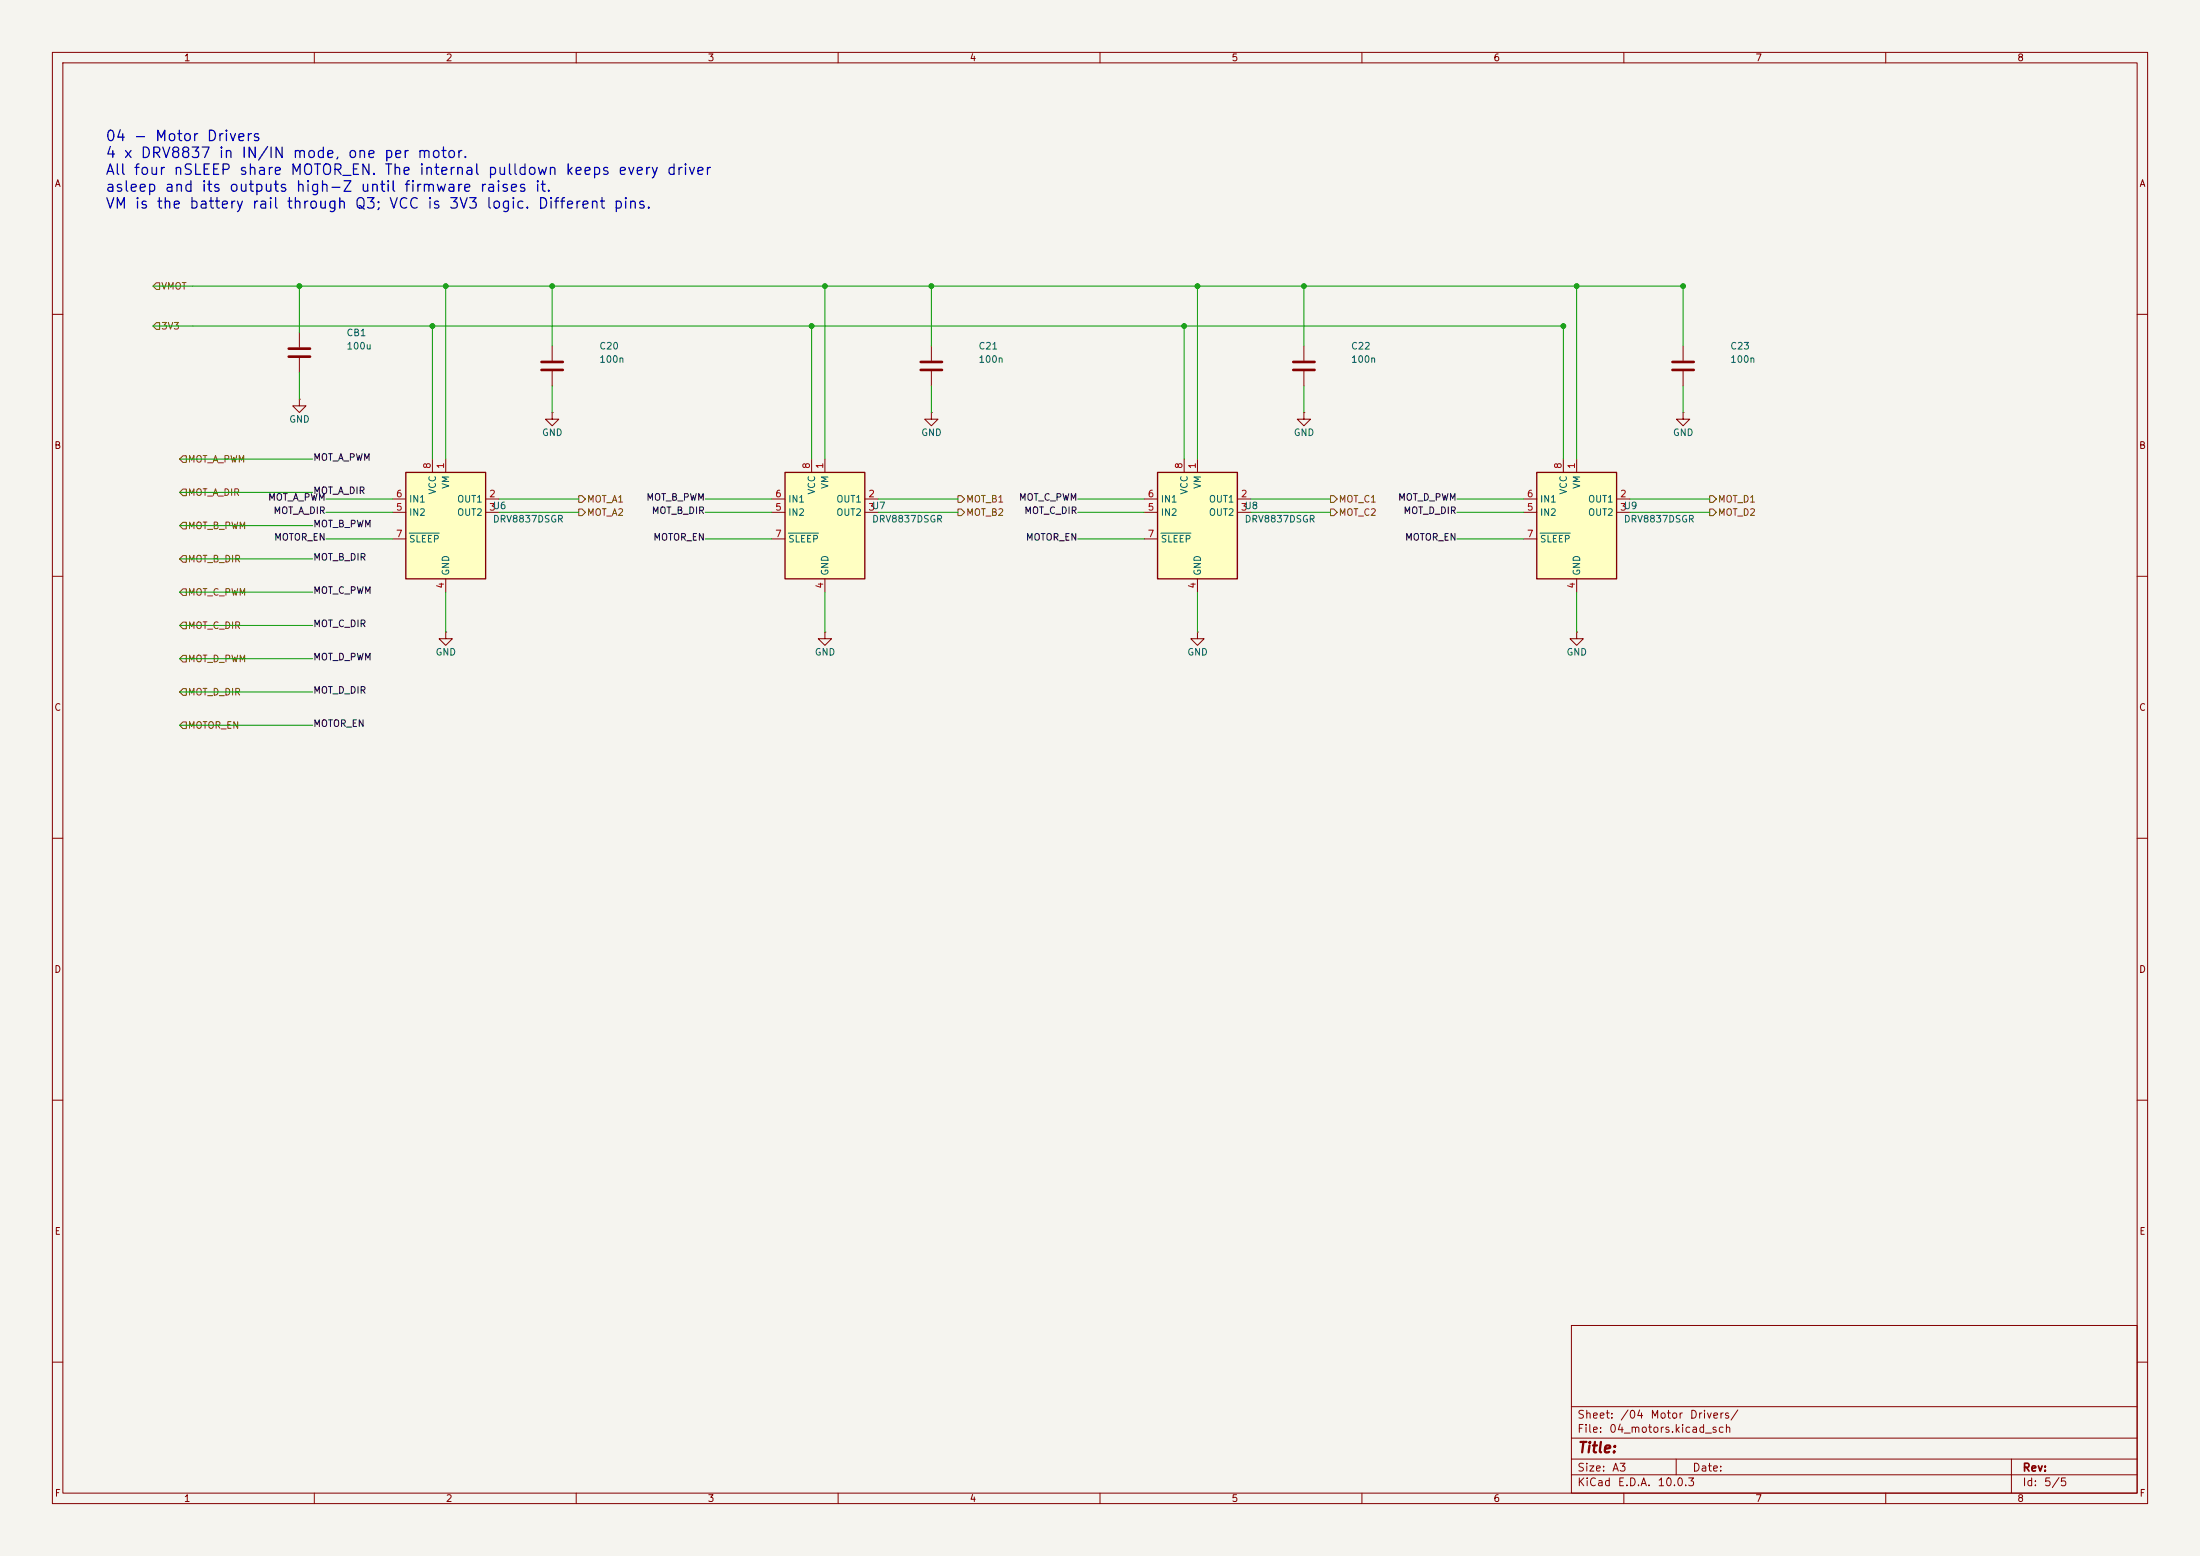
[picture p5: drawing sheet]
<svg xmlns="http://www.w3.org/2000/svg" width="420mm" height="297mm" viewBox="0 0 420 297" stroke-linecap="round" stroke-linejoin="round" font-family="sans-serif">
<path d="M0 0h420v297h-420z" fill="#f5f4ef" stroke="#f5f4ef" stroke-width=".19"/>
<g fill="none" stroke="#840000" stroke-width=".19">
<path d="M10 10h400v277h-400zM12 12h396v273h-396zM60 10v2M110 10v2M160 10v2M210 10v2M260 10v2M310 10v2M360 10v2M10 60h2M57.1 76.2v1.3h1.3l-1.3 1.2-1.2-1.2h1.2M57.1 76.2h.1"/>
<path d="M57.1 63.5v2.8M57.1 68.3v2.8M105.4 78.7v1.3h1.3l-1.3 1.3-1.3-1.3h1.3M105.4 78.7h.1M105.4 66v2.8M105.4 70.9v2.8M177.8 78.7v1.3h1.3l-1.3 1.3-1.3-1.3h1.3M177.8 78.7h.1M177.8 66v2.8M177.8 70.9v2.8M321.3 78.7v1.3h1.3l-1.3 1.3-1.3-1.3h1.3M321.3 78.7h.1"/>
<path d="M321.3 66v2.8M321.3 70.9v2.8M408 60h2M10 110h2M408 110h2M85.1 120.7v1.2h1.3l-1.3 1.3-1.3-1.3h1.3M85.1 120.7h.1M157.5 120.7v1.2h1.2l-1.2 1.3-1.3-1.3h1.3M157.5 120.7h.1M228.6 120.7v1.2h1.3l-1.3 1.3-1.3-1.3h1.3M228.6 120.7h.1M301 120.7v1.2h1.3l-1.3 1.3-1.3-1.3h1.3"/>
<path d="M301 120.7h.1M10 160h2M408 160h2M10 210h2M408 210h2M300 253h108v32h-108zM10 260h2M300 278.5h108M300 274.5h108M300 268.5h108M320 278.5v3M384 278.5v6.5"/>
<path d="M408 260h2M60 285v2M110 285v2M160 285v2M210 285v2M260 285v2M300 281.5h108M310 285v2M360 285v2"/>
</g>
<path d="M55.1 66.5h4.1M55.1 68.1h4.1M103.4 69.1h4M103.4 70.6h4M175.8 69.1h4M175.8 70.6h4M319.3 69.1h4M319.3 70.6h4" fill="none" stroke="#840000" stroke-width=".51"/>
<path d="M77.5 90.2h15.2v20.3h-15.2z" fill="#ffffc2"/>
<path d="M77.5 90.2h15.2v20.3h-15.2z" fill="none" stroke="#840000" stroke-width=".25"/>
<path d="M74.9 95.3h2.6M74.9 97.8h2.6M82.5 87.6v2.6M85.1 87.6v2.6M92.7 95.3h2.5M92.7 97.8h2.5M74.9 102.9h2.6M85.1 110.5v2.5" fill="none" stroke="#840000" stroke-width=".19"/>
<path d="M78.1 101.8h5.8" fill="none" stroke="#006464" stroke-width=".19"/>
<path d="M149.9 90.2h15.2v20.3h-15.2z" fill="#ffffc2"/>
<path d="M149.9 90.2h15.2v20.3h-15.2z" fill="none" stroke="#840000" stroke-width=".25"/>
<path d="M147.3 95.3h2.6M147.3 97.8h2.6M154.9 87.6v2.6M157.5 87.6v2.6M165.1 95.3h2.5M165.1 97.8h2.5M147.3 102.9h2.6M157.5 110.5v2.5" fill="none" stroke="#840000" stroke-width=".19"/>
<path d="M150.5 101.8h5.7" fill="none" stroke="#006464" stroke-width=".19"/>
<path d="M293.4 90.2h15.2v20.3h-15.2z" fill="#ffffc2"/>
<path d="M293.4 90.2h15.2v20.3h-15.2z" fill="none" stroke="#840000" stroke-width=".25"/>
<path d="M248.9 78.7v1.3h1.3l-1.3 1.3-1.3-1.3h1.3M248.9 78.7h.1M248.9 66v2.8M248.9 70.9v2.8M290.8 95.3h2.6M290.8 97.8h2.6M298.4 87.6v2.6M301 87.6v2.6M308.6 95.3h2.5M308.6 97.8h2.5M290.8 102.9h2.6M301 110.5v2.5" fill="none" stroke="#840000" stroke-width=".19"/>
<path d="M294 101.8h5.8" fill="none" stroke="#006464" stroke-width=".19"/>
<path d="M246.9 69.1h4.1M246.9 70.6h4.1" fill="none" stroke="#840000" stroke-width=".51"/>
<path d="M221 90.2h15.2v20.3h-15.2z" fill="#ffffc2"/>
<path d="M221 90.2h15.2v20.3h-15.2z" fill="none" stroke="#840000" stroke-width=".25"/>
<path d="M218.4 95.3h2.6M218.4 97.8h2.6M226.1 87.6v2.6M228.6 87.6v2.6M236.2 95.3h2.6M236.2 97.8h2.6M218.4 102.9h2.6M228.6 110.5v2.5" fill="none" stroke="#840000" stroke-width=".19"/>
<path d="M221.6 101.8h5.8" fill="none" stroke="#006464" stroke-width=".19"/>
<g fill="none" stroke="#725600" stroke-width=".19">
<path d="M29.8 54h.7v1.2h-.7l-.6-.6zM29.8 61.6h.7v1.3h-.7l-.6-.7zM34.9 99.7h.7v1.3h-.7l-.6-.7zM34.9 87h.7v1.3h-.7l-.6-.7zM34.9 93.3h.7v1.3h-.7l-.6-.6zM110.5 97.2h.6l.7 .6-.7 .6h-.6zM110.5 94.6h.6l.7 .7-.7 .6h-.6zM182.9 94.6h.6l.6 .7-.6 .6h-.6zM182.9 97.2h.6l.6 .6-.6 .6h-.6zM254 97.2h.6l.7 .6-.7 .6h-.6zM254 94.6h.6l.7 .7-.7 .6h-.6zM326.4 94.6h.6l.7 .7-.7 .6h-.6z"/>
<path d="M326.4 97.2h.6l.7 .6-.7 .6h-.6zM34.9 106h.7v1.3h-.7l-.6-.6zM34.9 112.4h.7v1.3h-.7l-.6-.7zM34.9 118.7h.7v1.3h-.7l-.6-.6zM34.9 125.1h.7v1.3h-.7l-.6-.7zM34.9 131.4h.7v1.3h-.7l-.6-.6zM34.9 137.8h.7v1.3h-.7l-.6-.7z"/>
</g>
<g fill="none" stroke="#009600" stroke-width=".19">
<path d="M29.2 54.6h292.1v11.4M57.1 54.6v8.9M85.1 54.6v33M105.4 54.6v11.4M157.5 54.6v33M177.8 54.6v11.4M228.6 54.6v33M248.9 54.6v11.4M301 54.6v33M29.2 62.2h269.2v25.4M57.1 71.1v5.1M82.5 62.2v25.4"/>
<path d="M105.4 73.7v5M154.9 62.2v25.4M177.8 73.7v5M226.1 62.2v25.4M248.9 73.7v5M321.3 73.7v5M34.3 87.6h25.4M34.3 94h25.4M62.2 95.3h12.7M62.2 97.8h12.7M95.2 95.3h15.3M95.2 97.8h15.3"/>
<path d="M134.6 95.3h12.7M134.6 97.8h12.7M167.6 95.3h15.3M167.6 97.8h15.3M205.7 95.3h12.7M205.7 97.8h12.7M238.8 95.3h15.2M238.8 97.8h15.2M278.1 95.3h12.7M278.1 97.8h12.7M311.1 95.3h15.3M311.1 97.8h15.3"/>
<path d="M34.3 100.3h25.4M34.3 119.4h25.4M34.3 113h25.4M34.3 106.7h25.4M62.2 102.9h12.7M85.1 113v7.7M134.6 102.9h12.7M157.5 113v7.7M205.7 102.9h12.7M228.6 113v7.7M278.1 102.9h12.7M301 113v7.7"/>
<path d="M34.3 125.7h25.4M34.3 132.1h25.4M34.3 138.4h25.4"/>
</g>
<g fill="#009600" stroke="#009600" stroke-width=".19">
<circle cx="105.4" cy="54.6" r=".46"/>
<circle cx="85.1" cy="54.6" r=".46"/>
<circle cx="82.5" cy="62.2" r=".46"/>
<circle cx="57.1" cy="54.6" r=".46"/>
<circle cx="226.1" cy="62.2" r=".46"/>
<circle cx="157.5" cy="54.6" r=".46"/>
<circle cx="154.9" cy="62.2" r=".46"/>
<circle cx="177.8" cy="54.6" r=".46"/>
<circle cx="228.6" cy="54.6" r=".46"/>
<circle cx="248.9" cy="54.6" r=".46"/>
<circle cx="301" cy="54.6" r=".46"/>
<circle cx="298.4" cy="62.2" r=".46"/>
<circle cx="321.3" cy="54.6" r=".46"/>
</g>
<g font-size="2" fill="#0000c2">
<text x="20" y="27.5">04 - Motor Drivers</text>
<text x="20" y="30.7">4 x DRV8837 in IN/IN mode, one per motor.</text>
<text x="20" y="33.9">All four nSLEEP share MOTOR_EN. The internal pulldown keeps every driver</text>
<text x="20" y="37.1">asleep and its outputs high-Z until firmware raises it.</text>
<text x="20" y="40.3">VM is the battery rail through Q3; VCC is 3V3 logic. Different pins.</text>
</g>
<text font-size="2" fill="#840000" x="301" y="277.8">Title:</text>
<g font-size="1.5" fill="#840000">
<text x="301" y="273.8">File:</text>
<text x="301" y="271.1">Sheet:</text>
<text x="307.1" y="273.8">04_motors.kicad_sch</text>
<text x="309.2" y="271.1">/04</text>
<text x="314.9" y="271.1">Motor</text>
<text x="322.5" y="271.1">Drivers/</text>
<text x="301" y="281.2">Size:</text>
<text x="307.6" y="281.2">A3</text>
<text x="323" y="281.2">Date:</text>
<text x="386" y="281.2">Rev:</text>
<text x="301" y="284">KiCad</text>
<text x="308.7" y="284">E.D.A.</text>
<text x="316.3" y="284">10.0.3</text>
<text x="386" y="284">Id:</text>
<text x="390.1" y="284">5/5</text>
</g>
<g font-size="1.3" fill="#840000">
<text x="35" y="12">1</text>
<text x="85" y="12">2</text>
<text x="135" y="12">3</text>
<text x="185" y="12">4</text>
<text x="235" y="12">5</text>
<text x="285" y="12">6</text>
<text x="335" y="12">7</text>
<text x="385" y="12">8</text>
<text x="10.3" y="36">A</text>
<text x="408.3" y="36">A</text>
<text x="10.3" y="86">B</text>
<text x="408.2" y="86">B</text>
<text x="10.3" y="136">C</text>
<text x="408.2" y="136">C</text>
<text x="10.3" y="186">D</text>
<text x="408.2" y="186">D</text>
<text x="10.3" y="236">E</text>
<text x="408.3" y="236">E</text>
<text x="10.3" y="286">F</text>
<text x="35" y="287">1</text>
<text x="85" y="287">2</text>
<text x="135" y="287">3</text>
<text x="185" y="287">4</text>
<text x="235" y="287">5</text>
<text x="285" y="287">6</text>
<text x="335" y="287">7</text>
<text x="385" y="287">8</text>
<text x="408.3" y="286">F</text>
</g>
<g font-size="1.3" fill="#725600">
<text x="30.7" y="55.6">VMOT</text>
<text x="30.7" y="63.2">3V3</text>
<text x="35.8" y="88.6">MOT_A_PWM</text>
<text x="35.8" y="95">MOT_A_DIR</text>
<text x="35.8" y="101.3">MOT_B_PWM</text>
<text x="112" y="98.8">MOT_A2</text>
<text x="112" y="96.2">MOT_A1</text>
<text x="184.3" y="96.2">MOT_B1</text>
<text x="184.3" y="98.8">MOT_B2</text>
<text x="255.5" y="98.8">MOT_C2</text>
<text x="255.5" y="96.2">MOT_C1</text>
<text x="327.9" y="96.2">MOT_D1</text>
<text x="327.9" y="98.8">MOT_D2</text>
<text x="35.8" y="107.7">MOT_B_DIR</text>
<text x="35.8" y="114">MOT_C_PWM</text>
<text x="35.8" y="120.4">MOT_C_DIR</text>
<text x="35.8" y="126.7">MOT_D_PWM</text>
<text x="35.8" y="133.1">MOT_D_DIR</text>
<text x="35.8" y="139.4">MOTOR_EN</text>
</g>
<g font-size="1.3" fill="#006464">
<text x="66" y="64.5">CB1</text>
<text x="66" y="67">100u</text>
<text x="114.3" y="69.6">100n</text>
<text x="114.3" y="67">C20</text>
<text x="186.7" y="69.6">100n</text>
<text x="186.7" y="67">C21</text>
<text x="257.8" y="69.6">100n</text>
<text x="257.8" y="67">C22</text>
<text x="330.2" y="69.6">100n</text>
<text x="330.2" y="67">C23</text>
<text x="55.1" y="81">GND</text>
<text x="103.4" y="83.5">GND</text>
<text x="175.8" y="83.5">GND</text>
<text x="246.9" y="83.5">GND</text>
<text x="319.3" y="83.5">GND</text>
<text x="83.5" y="94.5" transform="rotate(-90 83.5 94.5)">VCC</text>
<text x="86.1" y="93.4" transform="rotate(-90 86.1 93.4)">VM</text>
<text x="155.9" y="94.5" transform="rotate(-90 155.9 94.5)">VCC</text>
<text x="158.5" y="93.4" transform="rotate(-90 158.5 93.4)">VM</text>
<text x="227" y="94.5" transform="rotate(-90 227 94.5)">VCC</text>
<text x="229.6" y="93.4" transform="rotate(-90 229.6 93.4)">VM</text>
<text x="299.4" y="94.5" transform="rotate(-90 299.4 94.5)">VCC</text>
<text x="302" y="93.4" transform="rotate(-90 302 93.4)">VM</text>
<text x="78" y="98.8">IN2</text>
<text x="78" y="96.2">IN1</text>
<text x="87.2" y="96.2">OUT1</text>
<text x="87.2" y="98.8">OUT2</text>
<text x="94" y="100">DRV8837DSGR</text>
<text x="94" y="97.5">U6</text>
<text x="150.4" y="98.8">IN2</text>
<text x="150.4" y="96.2">IN1</text>
<text x="159.6" y="96.2">OUT1</text>
<text x="159.6" y="98.8">OUT2</text>
<text x="166.4" y="100">DRV8837DSGR</text>
<text x="166.4" y="97.5">U7</text>
<text x="221.5" y="98.8">IN2</text>
<text x="221.5" y="96.2">IN1</text>
<text x="230.7" y="96.2">OUT1</text>
<text x="230.7" y="98.8">OUT2</text>
<text x="237.5" y="100">DRV8837DSGR</text>
<text x="237.5" y="97.5">U8</text>
<text x="293.9" y="98.8">IN2</text>
<text x="293.9" y="96.2">IN1</text>
<text x="303.1" y="96.2">OUT1</text>
<text x="303.1" y="98.8">OUT2</text>
<text x="309.9" y="100">DRV8837DSGR</text>
<text x="309.9" y="97.5">U9</text>
<text x="78" y="103.8">SLEEP</text>
<text x="150.4" y="103.8">SLEEP</text>
<text x="221.5" y="103.8">SLEEP</text>
<text x="293.9" y="103.8">SLEEP</text>
<text x="86.1" y="110" transform="rotate(-90 86.1 110)">GND</text>
<text x="158.5" y="110" transform="rotate(-90 158.5 110)">GND</text>
<text x="229.6" y="110" transform="rotate(-90 229.6 110)">GND</text>
<text x="302" y="110" transform="rotate(-90 302 110)">GND</text>
<text x="83.1" y="125.4">GND</text>
<text x="155.4" y="125.4">GND</text>
<text x="226.6" y="125.4">GND</text>
<text x="299" y="125.4">GND</text>
</g>
<g font-size="1.3" fill="#0f0f0f">
<text x="59.7" y="88.3">MOT_A_PWM</text>
<text x="51.1" y="95.9">MOT_A_PWM</text>
<text x="59.7" y="94.6">MOT_A_DIR</text>
<text x="123.3" y="95.9">MOT_B_PWM</text>
<text x="194.4" y="95.9">MOT_C_PWM</text>
<text x="266.8" y="95.9">MOT_D_PWM</text>
<text x="52.1" y="98.4">MOT_A_DIR</text>
<text x="59.7" y="101">MOT_B_PWM</text>
<text x="124.3" y="98.4">MOT_B_DIR</text>
<text x="195.4" y="98.4">MOT_C_DIR</text>
<text x="267.8" y="98.4">MOT_D_DIR</text>
<text x="52.2" y="103.5">MOTOR_EN</text>
<text x="59.7" y="107.3">MOT_B_DIR</text>
<text x="124.6" y="103.5">MOTOR_EN</text>
<text x="195.7" y="103.5">MOTOR_EN</text>
<text x="268.1" y="103.5">MOTOR_EN</text>
<text x="59.7" y="113.7">MOT_C_PWM</text>
<text x="59.7" y="120">MOT_C_DIR</text>
<text x="59.7" y="126.4">MOT_D_PWM</text>
<text x="59.7" y="132.7">MOT_D_DIR</text>
<text x="59.7" y="139.1">MOTOR_EN</text>
</g>
<g font-size="1.3" fill="#a90000">
<text x="82.5" y="89.6" transform="rotate(-90 82.5 89.6)">8</text>
<text x="85.1" y="89.6" transform="rotate(-90 85.1 89.6)">1</text>
<text x="154.9" y="89.6" transform="rotate(-90 154.9 89.6)">8</text>
<text x="157.5" y="89.6" transform="rotate(-90 157.5 89.6)">1</text>
<text x="226" y="89.6" transform="rotate(-90 226 89.6)">8</text>
<text x="228.6" y="89.6" transform="rotate(-90 228.6 89.6)">1</text>
<text x="298.4" y="89.6" transform="rotate(-90 298.4 89.6)">8</text>
<text x="301" y="89.6" transform="rotate(-90 301 89.6)">1</text>
<text x="75.5" y="95.2">6</text>
<text x="93.3" y="95.2">2</text>
<text x="147.9" y="95.2">6</text>
<text x="165.7" y="95.2">2</text>
<text x="219" y="95.2">6</text>
<text x="236.8" y="95.2">2</text>
<text x="291.4" y="95.2">6</text>
<text x="309.2" y="95.2">2</text>
<text x="75.5" y="97.8">5</text>
<text x="93.3" y="97.8">3</text>
<text x="147.9" y="97.8">5</text>
<text x="165.7" y="97.8">3</text>
<text x="219" y="97.8">5</text>
<text x="236.8" y="97.8">3</text>
<text x="291.4" y="97.8">5</text>
<text x="309.2" y="97.8">3</text>
<text x="75.5" y="102.8">7</text>
<text x="147.9" y="102.8">7</text>
<text x="219" y="102.8">7</text>
<text x="291.4" y="102.8">7</text>
<text x="85.1" y="112.5" transform="rotate(-90 85.1 112.5)">4</text>
<text x="157.5" y="112.5" transform="rotate(-90 157.5 112.5)">4</text>
<text x="228.6" y="112.5" transform="rotate(-90 228.6 112.5)">4</text>
<text x="301" y="112.5" transform="rotate(-90 301 112.5)">4</text>
</g>
</svg>
